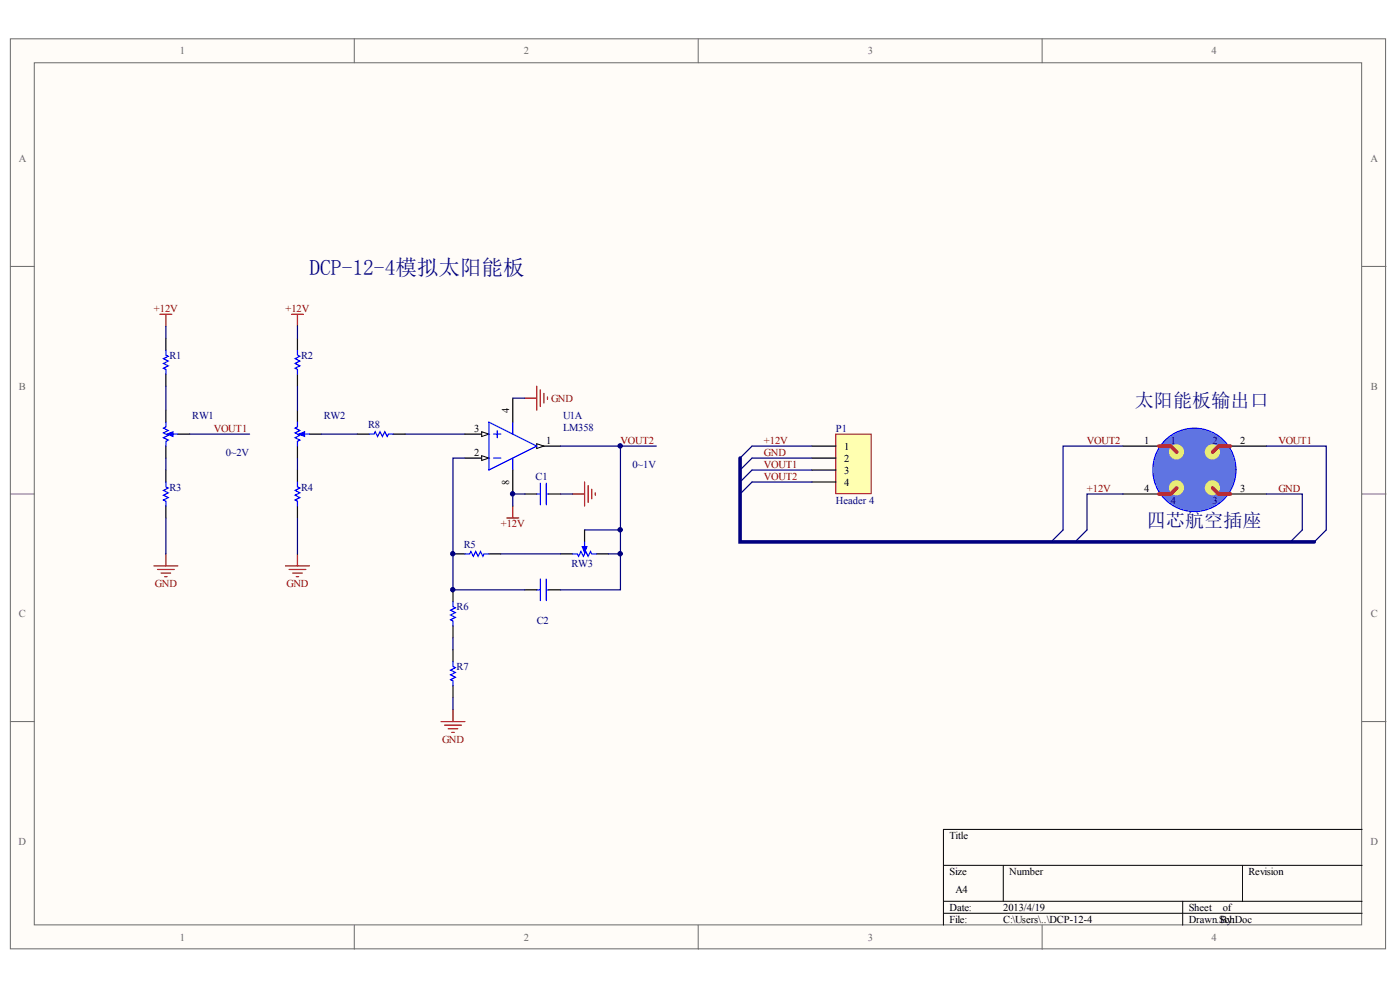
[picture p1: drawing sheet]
<svg xmlns="http://www.w3.org/2000/svg" width="296mm" height="209mm" viewBox="0 0 296 209" stroke-linecap="round" stroke-linejoin="round" font-family="sans-serif">
<g fill="#fffcf8" stroke="#696969" stroke-width=".21">
<path d="M2.2 8.2h290.7v192.3h-290.7z"/>
<path d="M7.2 13.3h280.7v182.1h-280.7z"/>
</g>
<path d="M74.9 8.2v5.1M147.6 8.2v5.1M220.3 8.2v5.1M2.2 56.3h5M288 56.3h5M2.2 104.4h5M288 104.4h5M2.2 152.5h5M288 152.5h5M74.9 195.5v5.1M147.6 195.5v5.1M220.3 195.5v5.1" fill="none" stroke="#696969" stroke-width=".21"/>
<path d="M288 175.3h-88.5v20.2M199.5 182.9h88.5M199.5 190.5h88.5M199.5 193h88.5M212.1 182.9v7.6M250 190.5v5M262.7 182.9v7.6" fill="none" stroke="#000" stroke-width=".21"/>
<path d="M35.1 71.5v2.5M35.1 79.1v2.5M62.9 71.5v2.5M62.9 79.1v2.5M35.1 86.7v2.5M35.1 94.3v2.5M37.6 91.7h2.5M62.9 86.7v2.5M62.9 94.3v2.5M65.4 91.7h2.5M98.3 91.7h5.1" fill="none" stroke="#000" stroke-width=".25"/>
<path d="M35.1 74v1l.5 .3-1 .5 1 .5-1 .5 1 .5-1 .5 .5 .3v1M62.9 74v1l.5 .3-1 .5 1 .5-1 .5 1 .5-1 .5 .5 .3v1M35.1 89.2v1l-.5 .3 1 .5-1 .5 1 .5-1 .5 1 .5-.5 .3v1M36.6 91.7h1M62.9 89.2v1l-.5 .3 1 .5-1 .5 1 .5-1 .5 1 .5-.5 .3v1M64.4 91.7h1" fill="none" stroke="#00f" stroke-width=".25"/>
<g fill="#00f" stroke="#00f" stroke-width=".21">
<path d="M35.3 91.7l1.3-.5v1z"/>
<path d="M63.1 91.7l1.3-.5v1z"/>
</g>
<g fill="none" stroke="#800000" stroke-width=".25">
<path d="M33.8 66.4h2.5M35.1 66.4v2.6M61.6 66.4h2.6M62.9 66.4v2.6M32.5 119.6h5.1M35.1 117v2.6M60.4 119.6h5M62.9 117v2.6M33.3 120.3h3.5M34.1 121.1h2M34.8 121.9h.5M61.1 120.3h3.6"/>
<path d="M61.9 121.1h2M62.6 121.9h.5"/>
</g>
<path d="M35.1 69v2.5M62.9 69v2.5M35.1 81.6v5.1M40.1 91.7h12.7M62.9 81.6v5.1M85.6 91.7h12.7" fill="none" stroke="#000080" stroke-width=".25"/>
<path d="M101.8 91.2l1.6 .5-1.6 .5z" fill="#fffcf8" stroke="#000" stroke-width=".21"/>
<path d="M98.3 96.8h5.1" fill="none" stroke="#000" stroke-width=".25"/>
<path d="M101.8 96.3l1.6 .5-1.6 .5z" fill="#fffcf8" stroke="#000" stroke-width=".21"/>
<path d="M113.5 94.3h5" fill="none" stroke="#000" stroke-width=".25"/>
<path d="M113.5 93.8l1.5 .5-1.5 .5z" fill="#fffcf8" stroke="#000" stroke-width=".21"/>
<g fill="none" stroke="#00f" stroke-width=".25">
<path d="M103.4 89.2l10.1 5.1-10.1 5zM104.4 96.8h1.5M104.4 91.7h1.5M105.1 91v1.5M108.4 89.2v2.5M108.4 96.8v2.5M113.5 104.4h.7M114.2 102.1v4.6M115.5 104.4h.5M115.5 102.1v4.6M121.1 117h1l.2 .6 .5-1.1 .5 1.1 .5-1.1 .5 1.1 .5-1.1 .3 .5h1M123.6 114.5v1"/>
<path d="M95.8 127.2v1l.5 .2-1 .5 1 .5-1 .6 1 .5-1 .5 .5 .2v1M113.5 124.6h.7M114.2 122.4v4.5M115.5 122.4v4.5M115.5 124.6h.5"/>
</g>
<path d="M108.4 84.1v5.1M108.4 99.3v5.1M110.9 104.4h2.6M116 104.4h2.5M118.5 117h2.6M123.6 112v2.5M126.1 117h2.5M95.8 124.6v2.6M95.8 132.2v2.6M110.9 124.6h2.6M116 124.6h2.5" fill="none" stroke="#000" stroke-width=".25"/>
<g fill="none" stroke="#800000" stroke-width=".25">
<path d="M110.9 84.1h2.6M113.5 81.6v5.1M114.2 82.4v3.5M115 83.1v2.1M115.7 83.9v.5M107.1 109.5h2.6M108.4 106.9v2.6M121.1 104.4h2.5M123.6 101.9v5M124.3 102.6v3.6M125.1 103.4v2M125.9 104.1v.5"/>
<path d="M93.2 152.5h5.1M94 153.2h3.5M94.8 154h2M95.5 154.8h.5M95.8 150v2.5"/>
</g>
<path d="M98.3 96.8h-2.5v27.8h15.1M108.4 84.1h2.5M118.5 94.3h20.3M110.9 104.4h-2.5v2.5M118.5 104.4h2.6M95.8 134.8v2.5" fill="none" stroke="#000080" stroke-width=".25"/>
<path d="M123.1 115.5h1l-.5 1.3z" fill="#00f" stroke="#00f" stroke-width=".21"/>
<path d="M176.7 91.7h7.5v12.6h-7.5z" fill="#ffffb0" stroke="#800000" stroke-width=".21"/>
<g fill="none" stroke="#000" stroke-width=".25">
<path d="M35.1 99.3v2.6M62.9 99.3v2.6M75.5 91.7h2.6M83.1 91.7h2.5M171.6 94.3h5.1M171.6 96.8h5.1M171.6 99.3h5.1M35.1 106.9v2.6M62.9 106.9v2.6M95.8 117h2.5M103.4 117h2.5M171.6 101.9h5.1"/>
<path d="M95.8 137.3v2.5M95.8 144.9v2.5"/>
</g>
<g fill="none" stroke="#000080" stroke-width=".25">
<path d="M35.1 96.8v2.5M62.9 96.8v2.5M67.9 91.7h7.6M131.2 94.3v30.3h-12.7M159 94.3h12.6M159 96.8h12.6M159 99.3h12.6M35.1 109.5v7.5M62.9 109.5v7.5M105.9 117h12.6M123.6 112h7.6M128.6 117h2.6"/>
<path d="M159 101.9h12.6M95.8 147.4v2.6"/>
</g>
<path d="M78.1 91.7h1l.2-.5 .5 1 .5-1 .5 1 .5-1 .6 1 .2-.5h1M35.1 101.9v1l.5 .2-1 .5 1 .5-1 .5 1 .5-1 .6 .5 .2v1M62.9 101.9v1l.5 .2-1 .5 1 .5-1 .5 1 .5-1 .6 .5 .2v1M98.3 117h1l.3-.5 .5 1.1 .5-1.1 .5 1.1 .5-1.1 .5 1.1 .2-.6h1.1M95.8 139.8v1l.5 .3-1 .5 1 .5-1 .5 1 .5-1 .5 .5 .3v1" fill="none" stroke="#00f" stroke-width=".25"/>
<circle cx="252.5" cy="99.3" r="8.8" fill="#5f74e2" stroke="#00f" stroke-width=".21"/>
<g fill="none" stroke="#e7ec73" stroke-width="1.3">
<circle cx="248.7" cy="95.5" r=".97"/>
<circle cx="256.3" cy="95.5" r=".97"/>
<circle cx="248.7" cy="103.1" r=".96"/>
<circle cx="256.3" cy="103.1" r=".96"/>
</g>
<path d="M237.4 94.3h7.6M260.2 94.3h7.5M237.4 104.4h7.6M260.2 104.4h7.5" fill="none" stroke="#000" stroke-width=".25"/>
<path d="M245 94.3h2.5l1.3 1.2M260.2 94.3h-2.6l-1.2 1.2M248.8 103.1l-1.3 1.3h-2.5M256.4 103.1l1.2 1.3h2.6" fill="none" stroke="#ee0e22" stroke-width=".76"/>
<path d="M156.5 96.8v17.7h121.4" fill="none" stroke="#000080" stroke-width=".76"/>
<path d="M159 94.3l-2.5 2.5M159 96.8l-2.5 2.5M159 99.3l-2.5 2.6M237.4 94.3h-12.7v17.7l-2.5 2.5M267.7 94.3h12.7v17.7l-2.5 2.5M159 101.9l-2.5 2.5M237.4 104.4h-7.6v7.6l-2.5 2.5M267.7 104.4h7.6v7.6l-2.5 2.5" fill="none" stroke="#000080" stroke-width=".25"/>
<g fill="#000080" stroke="#000080" stroke-width=".21">
<circle cx="95.7" cy="124.6" r=".46"/>
<circle cx="95.7" cy="117" r=".46"/>
<circle cx="108.4" cy="104.4" r=".46"/>
<circle cx="131.1" cy="117" r=".47"/>
<circle cx="131.1" cy="111.9" r=".47"/>
<circle cx="131.1" cy="94.2" r=".47"/>
</g>
<text font-size="4.6" fill="#000080" x="65.4" y="58.1">DCP-12-4模拟太阳能板</text>
<g font-size="4" fill="#000080">
<text x="239.9" y="86.1">太阳能板输出口</text>
<text x="242.5" y="111.4">四芯航空插座</text>
</g>
<g font-size="2.2" fill="#696969">
<text x="38" y="11.5">1</text>
<text x="110.7" y="11.5">2</text>
<text x="183.4" y="11.5">3</text>
<text x="256.2" y="11.5">4</text>
<text x="4" y="34.2">A</text>
<text x="289.7" y="34.2">A</text>
<text x="4" y="82.3">B</text>
<text x="289.8" y="82.3">B</text>
<text x="4" y="130.4">C</text>
<text x="289.8" y="130.4">C</text>
<text x="3.9" y="178.5">D</text>
<text x="289.7" y="178.5">D</text>
<text x="38" y="198.8">1</text>
<text x="110.7" y="198.8">2</text>
<text x="183.4" y="198.8">3</text>
<text x="256.2" y="198.8">4</text>
</g>
<g font-size="2.2" fill="#800000">
<text x="32.5" y="66">+12V</text>
<text x="60.4" y="66">+12V</text>
<text x="116.5" y="85">GND</text>
<text x="45.2" y="91.3">VOUT1</text>
<text x="131.2" y="93.8">VOUT2</text>
<text x="161.5" y="93.8">+12V</text>
<text x="229.8" y="93.8">VOUT2</text>
<text x="270.3" y="93.8">VOUT1</text>
<text x="161.5" y="96.3">GND</text>
<text x="161.5" y="98.9">VOUT1</text>
<text x="161.5" y="101.4">VOUT2</text>
<text x="229.8" y="103.9">+12V</text>
<text x="270.3" y="103.9">GND</text>
<text x="105.9" y="111.4">+12V</text>
<text x="32.8" y="124.1">GND</text>
<text x="60.6" y="124.1">GND</text>
<text x="93.5" y="157">GND</text>
</g>
<g font-size="2.2" fill="#000080">
<text x="35.8" y="75.8">R1</text>
<text x="63.6" y="75.8">R2</text>
<text x="40.6" y="88.5">RW1</text>
<text x="68.5" y="88.5">RW2</text>
<text x="119" y="88.5">U1A</text>
<text x="77.8" y="90.5">R8</text>
<text x="119" y="91">LM358</text>
<text x="176.7" y="91.3">P1</text>
<text x="247.5" y="93.8">1</text>
<text x="256.4" y="93.8">2</text>
<text x="47.7" y="96.3">0~2V</text>
<text x="113.2" y="101.4">C1</text>
<text x="133.7" y="98.9">0~1V</text>
<text x="35.8" y="103.7">R3</text>
<text x="63.6" y="103.7">R4</text>
<text x="176.7" y="106.5">Header 4</text>
<text x="247.5" y="106.5">4</text>
<text x="256.4" y="106.5">3</text>
<text x="98" y="115.8">R5</text>
<text x="120.8" y="119.9">RW3</text>
<text x="96.5" y="129">R6</text>
<text x="113.5" y="131.8">C2</text>
<text x="96.5" y="141.7">R7</text>
</g>
<g font-size="2.2">
<text x="107.7" y="87.2" transform="rotate(-90 107.7 87.2)">4</text>
<text x="100.2" y="91.3">3</text>
<text x="115.5" y="93.8">1</text>
<text x="178.5" y="95.1">1</text>
<text x="241.9" y="93.8">1</text>
<text x="262.2" y="93.8">2</text>
<text x="100.2" y="96.3">2</text>
<text x="178.5" y="97.6">2</text>
<text x="178.5" y="100.1">3</text>
<text x="107.7" y="102.5" transform="rotate(-90 107.7 102.5)">8</text>
<text x="178.5" y="102.7">4</text>
<text x="241.9" y="103.9">4</text>
<text x="262.2" y="103.9">3</text>
<text x="200.7" y="177.2">Title</text>
<text x="200.7" y="184.8">Size</text>
<text x="213.4" y="184.8">Number</text>
<text x="263.9" y="184.8">Revision</text>
<text x="202" y="188.6">A4</text>
<text x="200.7" y="192.4">Date:</text>
<text x="200.7" y="195">File:</text>
<text x="212.1" y="192.4">2013/4/19</text>
<text x="212.1" y="195">C:\Users\..\DCP-12-4</text>
<text x="251.3" y="192.4">Sheet</text>
<text x="251.3" y="195">Drawn.SchDoc</text>
<text x="258" y="195">By:</text>
<text x="258.5" y="192.4">of</text>
</g>
</svg>
